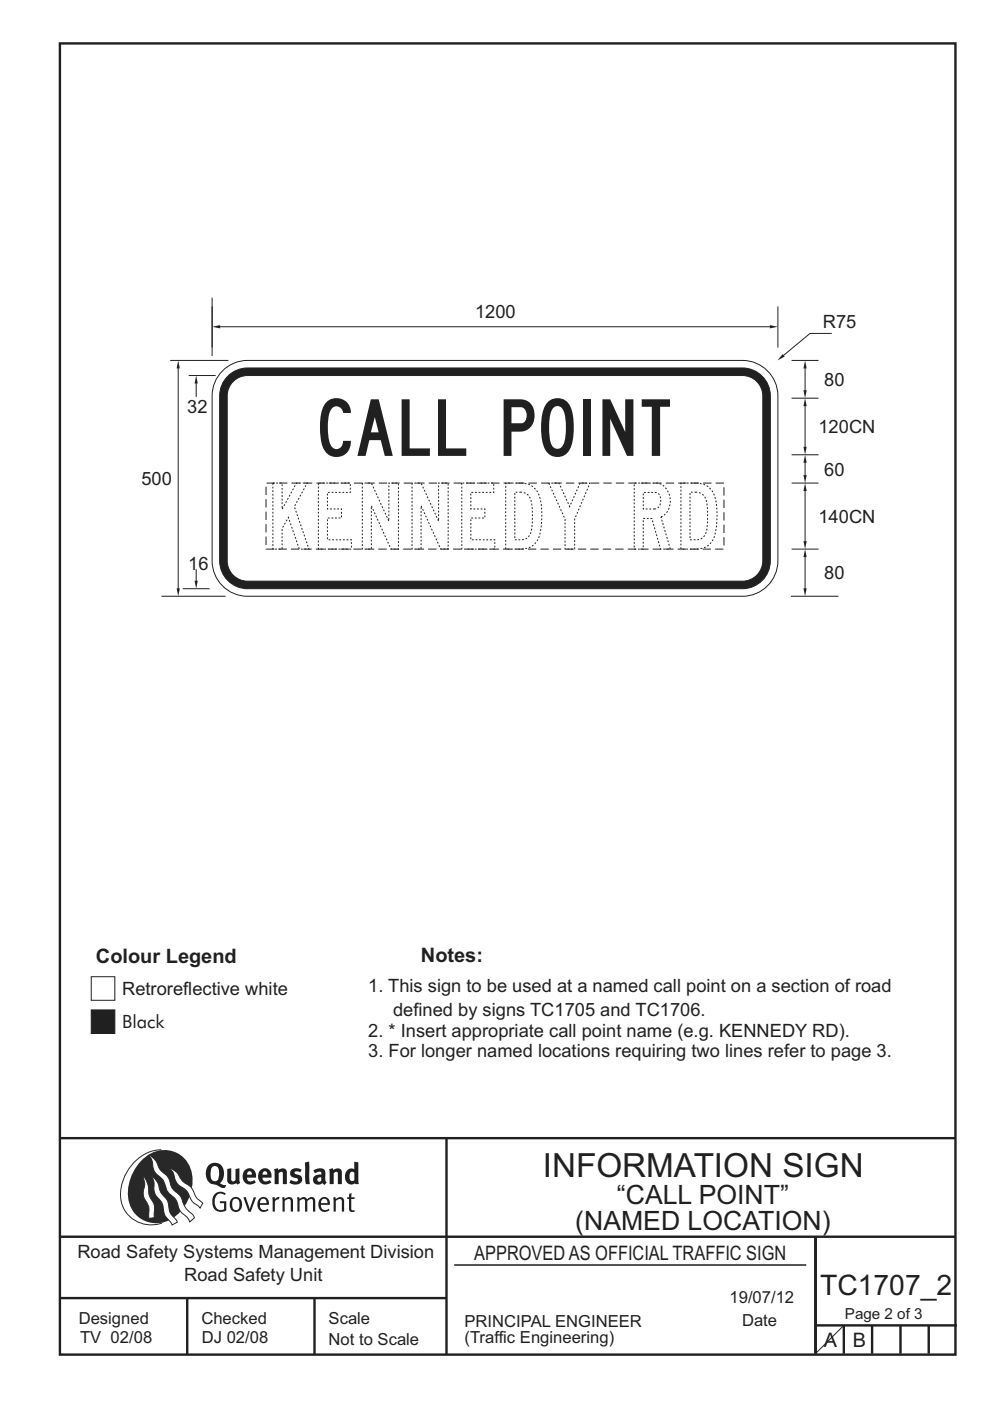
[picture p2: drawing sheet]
<svg xmlns="http://www.w3.org/2000/svg" width="210mm" height="297mm" viewBox="0 0 210 297" stroke-linecap="round" stroke-linejoin="round" font-family="sans-serif">
<g fill="none" stroke="#231f20" stroke-width=".51">
<path d="M12.7 9.2h190v278h-190zM12.7 241.3h189.9M94.7 241.4v45.8M12.7 262.2h190.1M12.7 275.2h82M39.7 275.2v12M66.7 275.2v12M173 262.2v24.8M173 281h30M179 281v6M185 281v6M191 281v6"/>
<path d="M197 281v6"/>
</g>
<path d="M96.4 268.2h74.6" fill="none" stroke="#231f20" stroke-width=".21"/>
<path d="M34.2 243.8a9.4 9.4 0 0 0-8.6 8.6 6.5 6.5 0 0 0 8.8 6.9" fill="none" stroke="#2b2824" stroke-width=".21"/>
<path d="M30.2 245.8a6.1 6.1 0 0 1 6.8-1.6 6.1 6.1 0 0 1 3.8 5.8 9.5 9.5 0 0 1-5.9 9.1 6 6 0 0 1-7.8-6.3 10.3 10.3 0 0 1 3.1-7z" fill-rule="evenodd" fill="#2b2824"/>
<g fill="#fff" stroke="#2b2824" stroke-width=".21">
<path d="M30.4 249.4a1.47 1.47 0 0 1 .8 1.2l.3 1.5a4.1 4.1 0 0 0 1.1 3l.2 1v2.1l-1.2 .1-.1-.9a3.9 3.9 0 0 0-.9-3.4 5.1 5.1 0 0 1 .1-2.8z" fill-rule="evenodd"/>
<path d="M36 247.7l.6 .3a4.2 4.2 0 0 1 1.9 2.2l1.1 .8a3.2 3.2 0 0 1 1.7 2.3l.6 .9 1.1 .9-.6 1-.4-.5a3.8 3.8 0 0 1-2-2.5 4.6 4.6 0 0 0-2-1.8 5.1 5.1 0 0 1-1.3-2.7z" fill-rule="evenodd"/>
<path d="M31.6 245a3.4 3.4 0 0 1 2.1 2.5l.7 1a3.3 3.3 0 0 1 1.7 2.5 5.2 5.2 0 0 0 2.1 2.5l.4 .7a5.2 5.2 0 0 0 2.3 3.3l.3 .7-.9 .9a3.2 3.2 0 0 0-1.6-1.9l-.7-.8a4.6 4.6 0 0 0-2.1-3.4 4 4 0 0 1-1.1-2.4 4 4 0 0 0-1.6-1.6 3.6 3.6 0 0 1-.9-2.7z" fill-rule="evenodd"/>
<path d="M32.2 249.5a1.2 1.2 0 0 1 1 .8l.4 .9a4.4 4.4 0 0 0 1.8 3.1l.3 .9a3.9 3.9 0 0 0 1.6 3.3l.3 .6-1.1 .6a3.5 3.5 0 0 0-1.3-1.7l-.3-.5a5.9 5.9 0 0 0-1-3.1 3.6 3.6 0 0 1-1.2-3.6z" fill-rule="evenodd"/>
</g>
<g fill="#231f20">
<path d="M45.6 253.1a1.74 1.74 0 0 1 2.3 0l-.2 .3a1.25 1.25 0 0 0-1.4-.2 1.25 1.25 0 0 0-.7 1.2 1.74 1.74 0 0 0 1.2 2.2l.7-.2v-1.3h-.8l-.1-.4h1.4v1.9a1.92 1.92 0 0 1-2.2 .1 1.92 1.92 0 0 1-.8-2.1l.3-1.1z" fill-rule="evenodd"/>
<path d="M49.4 254.5a.84 .84 0 0 1 1-.2 .84 .84 0 0 1 .4 1 .84 .84 0 0 1-.3 1.1 .84 .84 0 0 1-1-.1 2.32 2.32 0 0 1-.1-1.8zM49.1 254.2a1.93 1.93 0 0 0 .4 2.7 1.47 1.47 0 0 0 1.6-.5 1.47 1.47 0 0 0 .2-1.6 1.27 1.27 0 0 0-.9-1 1.27 1.27 0 0 0-1.3 .4z" fill-rule="evenodd"/>
<path d="M51.6 253.9l.5-.1 .9 2.6 .8-2.5h.5l-1.1 3h-.5z" fill-rule="evenodd"/>
<path d="M55.5 254.2a.72 .72 0 0 1 .8 .1 .72 .72 0 0 1 .2 .8h-1.4zM55.2 254a1.74 1.74 0 0 0 .6 3l1.1-.3 .1-.1-.2-.3a.96 .96 0 0 1-1.1 .2 .96 .96 0 0 1-.6-1h1.9a1.25 1.25 0 0 0-.4-1.4 1.25 1.25 0 0 0-1.4-.1z" fill-rule="evenodd"/>
<path d="M57.7 253.9l.5-.1 .1 .5 .5-.4 .5-.1-.2 .5a.67 .67 0 0 0-.8 .7v1.9h-.5z" fill-rule="evenodd"/>
<path d="M59.8 253.9l.5-.1 .1 .4a.93 .93 0 0 1 1-.4 .93 .93 0 0 1 .7 .8v2.3h-.4l-.1-2.5a.83 .83 0 0 0-1.2 .2v2.3h-.5z" fill-rule="evenodd"/>
<path d="M63 253.9l.4-.1 .2 .4a.87 .87 0 0 1 .8-.4 .87 .87 0 0 1 .7 .5l.1-.1a.89 .89 0 0 1 1-.4 .89 .89 0 0 1 .7 .8v2.3h-.5l-.1-2.6a.87 .87 0 0 0-1.1 .4v2.2h-.5l-.1-2.5a.8 .8 0 0 0-1.1 .2v2.3h-.4z" fill-rule="evenodd"/>
<path d="M68.4 254.2a.72 .72 0 0 1 .8 .1 .72 .72 0 0 1 .3 .8h-1.4zM68.1 254a1.74 1.74 0 0 0 .6 3l1.1-.3 .1-.1-.2-.3a.96 .96 0 0 1-1.1 .2 .96 .96 0 0 1-.5-1h1.9a1.25 1.25 0 0 0-.4-1.4 1.25 1.25 0 0 0-1.5-.1z" fill-rule="evenodd"/>
<path d="M70.6 253.9l.5-.1 .2 .4a.93 .93 0 0 1 1-.4 .93 .93 0 0 1 .7 .8v2.3h-.5l-.1-2.5a.83 .83 0 0 0-1.2 .2v2.3h-.4z" fill-rule="evenodd"/>
<path d="M74.1 253.1l.5-.1-.1 .9h.8l-.2 .3h-.6v2.2l.2 .2h.5v.3a.76 .76 0 0 1-1.2-.6v-2.1h-.4v-.3h.4z" fill-rule="evenodd"/>
<path d="M45.1 247.4l.4-.2a.95 .95 0 0 1 1 1.3v.4a1.13 1.13 0 0 1-1 1.5 1.39 1.39 0 0 1-.8-1.8l.1-.9zM44.4 246.9a2.61 2.61 0 0 0 .6 4.1l1 .3a1.66 1.66 0 0 0 1.7 .5l.3-.6h-.7l-.7-.3a2.7 2.7 0 0 0-.1-4.2 1.97 1.97 0 0 0-2.1 .2z" fill-rule="evenodd"/>
<path d="M48.2 247.8l.9-.1v2.5l.4 .3 .5-.3v-2.3l.8-.2v2.5l.2 .6-.6 .3-.3-.3a1.12 1.12 0 0 1-1.2 .2 1.12 1.12 0 0 1-.7-1z" fill-rule="evenodd"/>
<path d="M52.7 248.4h.5l.2 .7h-1zM51.8 248.3a1.74 1.74 0 0 0 .1 2.4 1.74 1.74 0 0 0 2.4 0l-.4-.5a.85 .85 0 0 1-.9 .3 .85 .85 0 0 1-.6-.8h1.9a1.47 1.47 0 0 0-.7-1.8 1.47 1.47 0 0 0-1.8 .4z" fill-rule="evenodd"/>
<path d="M55.9 248.4h.5l.3 .7h-1zM55.1 248.3a1.74 1.74 0 0 0 .1 2.4 1.74 1.74 0 0 0 2.3 0l-.3-.5a.85 .85 0 0 1-.9 .3 .85 .85 0 0 1-.6-.8h1.9a1.47 1.47 0 0 0-.7-1.8 1.47 1.47 0 0 0-1.8 .4z" fill-rule="evenodd"/>
<path d="M58.1 247.9l.8-.2 .2 .4a.99 .99 0 0 1 1.1-.4 .99 .99 0 0 1 .6 1v2.4h-.8v-2.5a.56 .56 0 0 0-.9 .1v2.4h-.9z" fill-rule="evenodd"/>
<path d="M61.7 248.1a1.97 1.97 0 0 1 2.3-.1l-.4 .5a.7 .7 0 0 0-1.1 .2l.4 .3a1.06 1.06 0 0 1 1.2 .9 1.06 1.06 0 0 1-.9 1.2 2.32 2.32 0 0 1-1.8-.3l.3-.6h.1a.86 .86 0 0 0 1.4 0 .85 .85 0 0 0-.9-.5 .94 .94 0 0 1-.6-1.6z" fill-rule="evenodd"/>
<path d="M67.4 249.8l.7-.2v.7l-.6 .2-.2-.4zM66.5 248.2l.4 .5a1.1 1.1 0 0 1 1.2-.2l.1 .5a1.27 1.27 0 0 0-1.4 .3 1.27 1.27 0 0 0-.3 1.3 1.24 1.24 0 0 0 1.9 .2l.4 .4 .5-.5a1.3 1.3 0 0 1-.3-1.4 1.22 1.22 0 0 0-.4-1.4 2.31 2.31 0 0 0-2.1 .3z" fill-rule="evenodd"/>
<path d="M69.8 247.9l.8-.2 .1 .4a.99 .99 0 0 1 1.1-.4 .99 .99 0 0 1 .7 1v2.4h-.8l-.1-2.5a.56 .56 0 0 0-.8 .1v2.4h-.9z" fill-rule="evenodd"/>
<path d="M74.4 248.5l.3-.1 .5 .2v1.6l-.7 .2a1.49 1.49 0 0 1-.1-1.9zM75.1 246.3l.1 1.6a1.43 1.43 0 0 0-1.5 .2 1.43 1.43 0 0 0-.5 1.5 1.33 1.33 0 0 0 .6 1.3 1.33 1.33 0 0 0 1.5 0v.2h.8l-.1-4.7z" fill-rule="evenodd"/>
<path d="M64.7 246.5l.9-.2 .1 4.8-.8-.1-.2-1.1z" fill-rule="evenodd"/>
</g>
<path d="M179 281l-6 6" fill="none" stroke="#231f20" stroke-width=".21"/>
<path d="M19.4 214.1h5v5h-5z" fill-rule="evenodd" fill="#231f20" stroke="#231f20" stroke-width=".21"/>
<path d="M19.4 207.1h5v5h-5z" fill-rule="evenodd" fill="#fff" stroke="#231f20" stroke-width=".21"/>
<path d="M170.8 118v6.9M167.8 126.4h10" fill="none" stroke="#231f20" stroke-width=".21"/>
<g fill="#231f20">
<path d="M170.4 124.7h.7l-.3 1.7z"/>
<path d="M170.8 116.4l.3 1.7h-.7z"/>
</g>
<path d="M167.9 116.4h5.7M170.8 104v10.9" fill="none" stroke="#231f20" stroke-width=".21"/>
<g fill="#231f20">
<path d="M170.4 114.7h.7l-.3 1.7z"/>
<path d="M170.8 102.4l.3 1.7h-.7z"/>
</g>
<path d="M46.5 69.3h116.9" fill="none" stroke="#231f20" stroke-width=".21"/>
<g fill="#231f20">
<path d="M163.3 68.9l1.7 .4-1.7 .3z"/>
<path d="M45 69.3l1.7-.4v.7z"/>
</g>
<path d="M36.1 76.4h12.3M40 79.6h5.7M45 63.1v12.4M165 65v8.7M167.9 84.4h5.7M167.9 96.4h5.7M170.8 98v2.9M167.9 102.4h5.7M34.2 126.4h13.7" fill="none" stroke="#231f20" stroke-width=".21"/>
<g fill="#231f20">
<path d="M170.8 96.4l.3 1.7h-.7z"/>
<path d="M170.4 100.7h.7l-.3 1.7z"/>
</g>
<path d="M170.8 86v8.9" fill="none" stroke="#231f20" stroke-width=".21"/>
<g fill="#231f20">
<path d="M170.4 94.7h.7l-.3 1.7z"/>
<path d="M170.8 84.4l.3 1.7h-.7z"/>
</g>
<path d="M170.8 78v4.9" fill="none" stroke="#231f20" stroke-width=".21"/>
<g fill="#231f20">
<path d="M170.4 82.7h.7l-.3 1.7z"/>
<path d="M170.8 76.4l.3 1.7h-.7z"/>
</g>
<path d="M176.4 70.7h-4.6l-5.7 4.7" fill="none" stroke="#231f20" stroke-width=".21"/>
<path d="M166 75.1l.4 .5-1.5 .8z" fill="#231f20"/>
<path d="M167.9 76.4h5.7" fill="none" stroke="#231f20" stroke-width=".21"/>
<path d="M46.8 79a7.5 7.5 0 0 1 5.7-2.6h105a7.5 7.5 0 0 1 7.5 7.5v35a7.5 7.5 0 0 1-7.5 7.5h-105a7.5 7.5 0 0 1-7.5-7.5v-35a7.5 7.5 0 0 1 1.8-4.9z" fill-rule="evenodd" fill="#fff" stroke="#231f20" stroke-width=".21"/>
<path d="M48.3 79.8a5.9 5.9 0 0 1 4.2-1.8h105a5.9 5.9 0 0 1 5.9 5.9v35a5.9 5.9 0 0 1-5.9 5.9h-105a5.9 5.9 0 0 1-5.9-5.9v-35a5.9 5.9 0 0 1 1.7-4.1z" fill-rule="evenodd" fill="#231f20" stroke="#231f20" stroke-width=".21"/>
<path d="M49.2 81.2a4.3 4.3 0 0 1 3.3-1.6h105a4.3 4.3 0 0 1 4.3 4.3v35a4.3 4.3 0 0 1-4.3 4.3h-105a4.3 4.3 0 0 1-4.3-4.3v-35a4.3 4.3 0 0 1 1-2.7z" fill-rule="evenodd" fill="#fff" stroke="#231f20" stroke-width=".21"/>
<path d="M45 65v8.7M41.6 81.2v3M38.8 124.8h5.7" fill="none" stroke="#231f20" stroke-width=".21"/>
<path d="M41.6 79.6l.4 1.7h-.7z" fill="#231f20"/>
<path d="M41.6 120.7v2.6" fill="none" stroke="#231f20" stroke-width=".21"/>
<path d="M41.3 123.1h.7l-.4 1.7z" fill="#231f20"/>
<path d="M37.8 78v46.9" fill="none" stroke="#231f20" stroke-width=".21"/>
<g fill="#231f20">
<path d="M37.5 124.7h.6l-.3 1.7z"/>
<path d="M37.8 76.4l.3 1.7h-.6z"/>
</g>
<path d="M56.4 102.4h97.2v14h-97.2z" fill="none" stroke="#231f20" stroke-width=".21" stroke-dasharray="1.8 .9" stroke-linecap="butt"/>
<text font-size="14" fill="#231f20" x="57.9" y="116.4">KENNEDY RD</text>
<text font-size="12" fill="#231f20" x="67.9" y="96.7">CALL POINT</text>
<text font-size="7.1" fill="#231f20" x="115.1" y="249.4">INFORMATION SIGN</text>
<text font-size="6" fill="#231f20" x="174" y="274.6">TC1707_2</text>
<g font-size="5.6" fill="#231f20">
<text x="130.9" y="255.2">“CALL POINT”</text>
<text x="122" y="260.8">(NAMED LOCATION)</text>
</g>
<g font-size="4.2" fill="#231f20">
<text x="89.3" y="203.9">Notes:</text>
<text x="20.4" y="204.1">Colour Legend</text>
<text x="100.6" y="267.2">APPROVED AS OFFICIAL TRAFFIC SIGN</text>
<text x="174.7" y="285.6">A</text>
<text x="180.9" y="285.6">B</text>
</g>
<g font-size="3.9" fill="#231f20">
<text x="100.8" y="67.3">1200</text>
<text x="174.5" y="69.6">R75</text>
<text x="174.8" y="81.8">80</text>
<text x="39.7" y="87.5">32</text>
<text x="173.6" y="91.8">120CN</text>
<text x="174.8" y="100.8">60</text>
<text x="30" y="102.8">500</text>
<text x="173.6" y="110.8">140CN</text>
<text x="39.9" y="120.9">16</text>
<text x="174.8" y="122.8">80</text>
<text x="25.9" y="211">Retroreflective white</text>
<text x="78.1" y="210.3">1. This sign to be used at a named call point on a section of road</text>
<text x="83.4" y="215.5">defined by signs TC1705 and TC1706.</text>
<text x="25.9" y="218.1">Black</text>
<text x="78.1" y="219.8">2. * Insert appropriate call point name (e.g. KENNEDY RD).</text>
<text x="78.1" y="224.1">3. For longer named locations requiring two lines refer to page 3.</text>
<text x="16.4" y="266.8">Road Safety Systems Management Division</text>
<text x="39.1" y="271.6">Road Safety Unit</text>
</g>
<g font-size="3.5" fill="#231f20">
<text x="16.7" y="280.7">Designed</text>
<text x="42.7" y="280.7">Checked</text>
<text x="69.7" y="280.7">Scale</text>
<text x="98.5" y="281.4">PRINCIPAL ENGINEER</text>
<text x="154.7" y="276.2">19/07/12</text>
<text x="157.4" y="281.2">Date</text>
<text x="17" y="284.8">TV 02/08</text>
<text x="42.8" y="284.8">DJ 02/08</text>
<text x="69.7" y="285.2">Not to Scale</text>
<text x="98.5" y="284.8">(Traffic Engineering)</text>
</g>
<text font-size="3.2" fill="#231f20" x="179.2" y="279.6">Page 2 of 3</text>
</svg>
